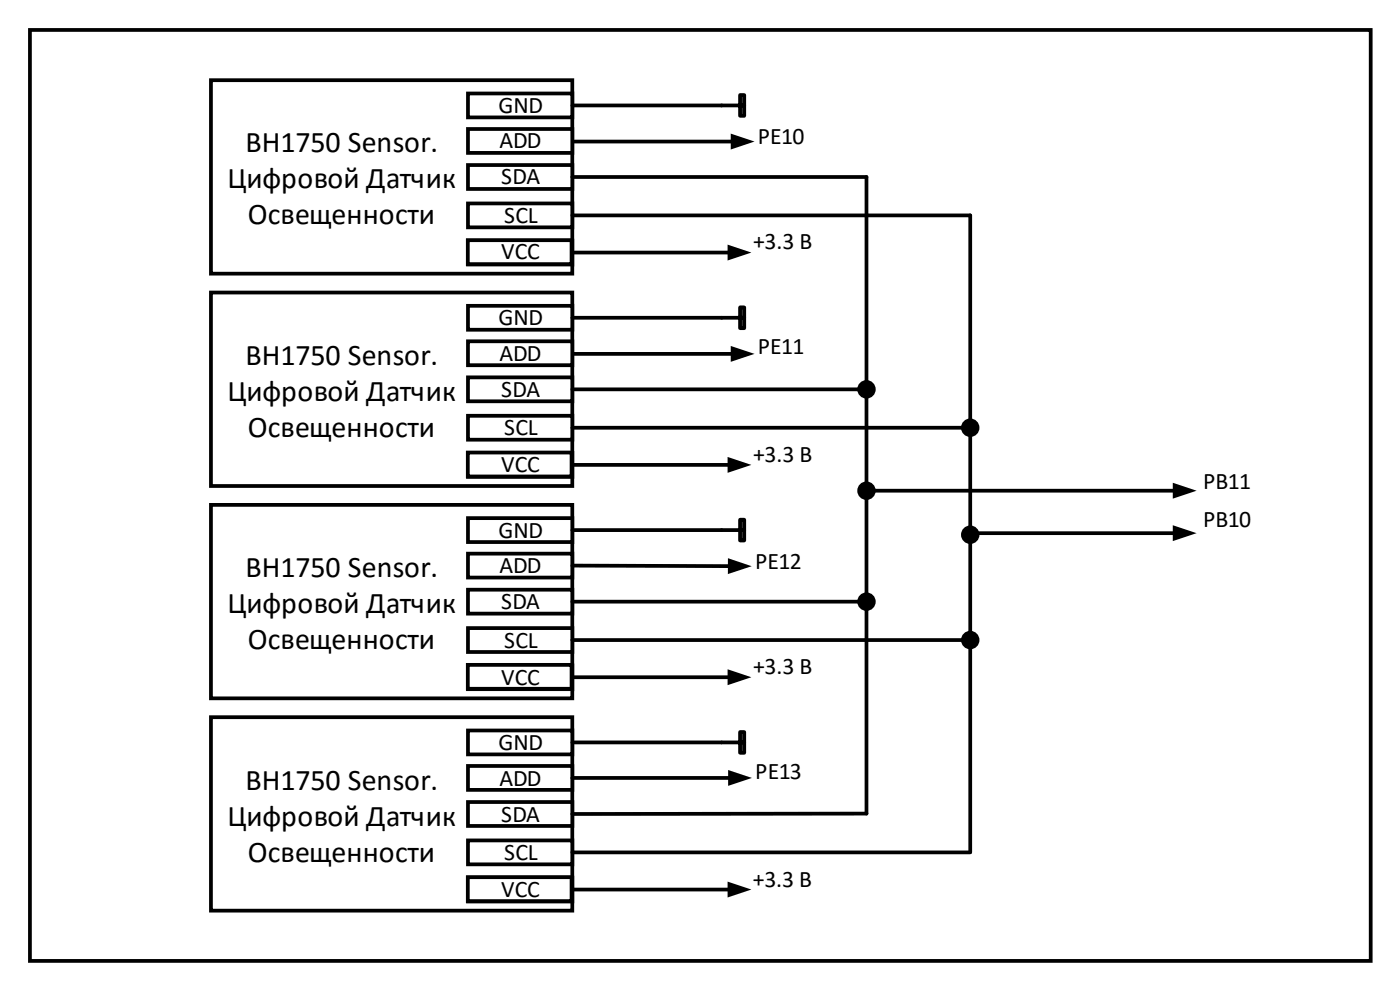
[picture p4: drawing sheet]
<svg xmlns="http://www.w3.org/2000/svg" width="297mm" height="210mm" viewBox="0 0 297 210" stroke-linecap="round" stroke-linejoin="round" font-family="sans-serif">
<path d="M6.3 6.3h284.4v197.4h-284.4zM44.7 17h76.7v41h-76.7z" fill="none" stroke="#000" stroke-width=".79"/>
<path d="M99.2 51h22.2v5.1h-22.2z" fill-rule="evenodd" fill="#fff"/>
<path d="M99.2 51h22.2v5.1h-22.2z" fill="none" stroke="#000" stroke-width=".79"/>
<path d="M99.2 19.8h22.2v5.1h-22.2z" fill-rule="evenodd" fill="#fff"/>
<path d="M99.2 19.8h22.2v5.1h-22.2z" fill="none" stroke="#000" stroke-width=".79"/>
<path d="M99.2 35h22.2v5h-22.2z" fill-rule="evenodd" fill="#fff"/>
<path d="M99.2 35h22.2v5h-22.2z" fill="none" stroke="#000" stroke-width=".79"/>
<path d="M99.2 43.1h22.2v5.1h-22.2z" fill-rule="evenodd" fill="#fff"/>
<path d="M99.2 43.1h22.2v5.1h-22.2z" fill="none" stroke="#000" stroke-width=".79"/>
<path d="M99.2 50.9h22v5.1h-22z" fill-rule="evenodd" fill="#fff"/>
<path d="M121.4 37.5h62.3M99.2 50.9h22v5.1h-22zM121.4 53.5h33.3M121.4 45.6h84.3" fill="none" stroke="#000" stroke-width=".79"/>
<path d="M154.3 51.8l5 1.7-5 1.7z" fill="#000"/>
<g fill="#fff">
<path d="M252.5 99.4h15v5.1h-15z" fill-rule="evenodd"/>
<path d="M252.5 107.5h15v5h-15z" fill-rule="evenodd"/>
<path d="M99.2 27.3h22.2v5.1h-22.2z" fill-rule="evenodd"/>
</g>
<path d="M99.2 27.3h22.2v5.1h-22.2zM121.4 22.3h31.6" fill="none" stroke="#000" stroke-width=".79"/>
<path d="M156.9 20.1h.9v4.4h-.9z" fill-rule="evenodd" fill="#5b9bd5"/>
<path d="M153 22.3h4.8M156.9 20.1h.9v4.4h-.9zM44.7 62h76.7v41h-76.7z" fill="none" stroke="#000" stroke-width=".79"/>
<path d="M99.2 96h22.2v5.1h-22.2z" fill-rule="evenodd" fill="#fff"/>
<path d="M99.2 96h22.2v5.1h-22.2z" fill="none" stroke="#000" stroke-width=".79"/>
<path d="M99.2 64.8h22.2v5.1h-22.2z" fill-rule="evenodd" fill="#fff"/>
<path d="M99.2 64.8h22.2v5.1h-22.2z" fill="none" stroke="#000" stroke-width=".79"/>
<path d="M99.2 80h22.2v5h-22.2z" fill-rule="evenodd" fill="#fff"/>
<path d="M99.2 80h22.2v5h-22.2z" fill="none" stroke="#000" stroke-width=".79"/>
<path d="M99.2 88.1h22.2v5.1h-22.2z" fill-rule="evenodd" fill="#fff"/>
<path d="M99.2 88.1h22.2v5.1h-22.2z" fill="none" stroke="#000" stroke-width=".79"/>
<path d="M99.2 95.9h22v5.1h-22z" fill-rule="evenodd" fill="#fff"/>
<path d="M99.2 95.9h22v5.1h-22zM121.4 98.5h33.3M121.4 82.5h62.1M121.4 90.6h84.3" fill="none" stroke="#000" stroke-width=".79"/>
<path d="M154.3 96.8l5 1.7-5 1.7z" fill="#000"/>
<path d="M99.2 72.3h22.2v5.1h-22.2z" fill-rule="evenodd" fill="#fff"/>
<path d="M99.2 72.3h22.2v5.1h-22.2zM121.4 67.3h31.6" fill="none" stroke="#000" stroke-width=".79"/>
<path d="M156.9 65.1h.9v4.5h-.9z" fill-rule="evenodd" fill="#5b9bd5"/>
<path d="M153 67.3h4.8M156.9 65.1h.9v4.5h-.9zM44.7 107h76.7v41h-76.7z" fill="none" stroke="#000" stroke-width=".79"/>
<path d="M99.2 141h22.2v5.1h-22.2z" fill-rule="evenodd" fill="#fff"/>
<path d="M99.2 141h22.2v5.1h-22.2z" fill="none" stroke="#000" stroke-width=".79"/>
<path d="M99.2 109.8h22.2v5.1h-22.2z" fill-rule="evenodd" fill="#fff"/>
<path d="M99.2 109.8h22.2v5.1h-22.2z" fill="none" stroke="#000" stroke-width=".79"/>
<path d="M99.2 125h22.2v5h-22.2z" fill-rule="evenodd" fill="#fff"/>
<path d="M99.2 125h22.2v5h-22.2z" fill="none" stroke="#000" stroke-width=".79"/>
<path d="M99.2 133.1h22.2v5.1h-22.2z" fill-rule="evenodd" fill="#fff"/>
<path d="M99.2 133.1h22.2v5.1h-22.2z" fill="none" stroke="#000" stroke-width=".79"/>
<path d="M99.2 140.9h22v5.1h-22z" fill-rule="evenodd" fill="#fff"/>
<path d="M121.4 127.5h62.3M121.4 135.7h84.3M99.2 140.9h22v5.1h-22zM121.4 143.5h33.3" fill="none" stroke="#000" stroke-width=".79"/>
<path d="M154.3 141.8l5 1.7-5 1.7z" fill="#000"/>
<path d="M99.2 117.3h22.2v5.1h-22.2z" fill-rule="evenodd" fill="#fff"/>
<path d="M99.2 117.3h22.2v5.1h-22.2zM121.4 112.3h31.6" fill="none" stroke="#000" stroke-width=".79"/>
<path d="M156.9 110.1h.9v4.5h-.9z" fill-rule="evenodd" fill="#5b9bd5"/>
<path d="M153 112.3h4.8M156.9 110.1h.9v4.5h-.9zM44.7 152h76.7v41h-76.7z" fill="none" stroke="#000" stroke-width=".79"/>
<path d="M99.2 186h22.2v5.1h-22.2z" fill-rule="evenodd" fill="#fff"/>
<path d="M99.2 186h22.2v5.1h-22.2z" fill="none" stroke="#000" stroke-width=".79"/>
<path d="M99.2 154.8h22.2v5.1h-22.2z" fill-rule="evenodd" fill="#fff"/>
<path d="M99.2 154.8h22.2v5.1h-22.2z" fill="none" stroke="#000" stroke-width=".79"/>
<path d="M99.2 170h22.2v5h-22.2z" fill-rule="evenodd" fill="#fff"/>
<path d="M99.2 170h22.2v5h-22.2z" fill="none" stroke="#000" stroke-width=".79"/>
<path d="M99.2 178.1h22.2v5.1h-22.2z" fill-rule="evenodd" fill="#fff"/>
<path d="M99.2 178.1h22.2v5.1h-22.2z" fill="none" stroke="#000" stroke-width=".79"/>
<path d="M99.2 185.9h22v5.1h-22z" fill-rule="evenodd" fill="#fff"/>
<path d="M183.7 172.4l-62.3 .1M99.2 185.9h22v5.1h-22zM121.4 188.5h33.3M121.4 180.7h84.3" fill="none" stroke="#000" stroke-width=".79"/>
<path d="M154.3 186.8l5 1.7-5 1.7z" fill="#000"/>
<path d="M99.2 162.3h22.2v5.1h-22.2z" fill-rule="evenodd" fill="#fff"/>
<path d="M121.4 157.3h31.6M99.2 162.3h22.2v5.1h-22.2z" fill="none" stroke="#000" stroke-width=".79"/>
<path d="M156.9 155.1h.9v4.5h-.9z" fill-rule="evenodd" fill="#5b9bd5"/>
<g fill="none" stroke="#000" stroke-width=".79">
<path d="M121.8 30h33.6M183.7 37.5v134.9M205.7 45.6v135M121.8 75h33.6M121.4 119.9l33.4 .1M183.7 104h65.4M205.7 113h43.4M153 157.3h4.8M156.9 155.1h.9v4.5h-.9zM121.4 164.9h33.4"/>
<circle cx="183.7" cy="82.5" r="1.55"/>
<circle cx="205.7" cy="90.6" r="1.56"/>
<circle cx="183.7" cy="104" r="1.55"/>
<circle cx="205.7" cy="113.3" r="1.56"/>
<circle cx="183.7" cy="127.5" r="1.55"/>
<circle cx="205.7" cy="135.6" r="1.56"/>
</g>
<g fill="#000">
<path d="M155 28.3l5 1.7-5 1.7zM155 73.3l5 1.7-5 1.7zM154.4 118.3l5 1.7-5.1 1.7zM248.7 102.3l5 1.7-5 1.7zM248.7 111.3l5 1.7-5 1.7zM154.4 163.2l5 1.7-5 1.7z"/>
<circle cx="183.7" cy="82.5" r="1.55"/>
<circle cx="205.7" cy="90.6" r="1.56"/>
<circle cx="183.7" cy="104" r="1.55"/>
<circle cx="205.7" cy="113.3" r="1.56"/>
<circle cx="183.7" cy="127.5" r="1.55"/>
<circle cx="205.7" cy="135.6" r="1.56"/>
</g>
<g font-size="6.4">
<text x="52" y="32.2">BH1750 Sensor.</text>
<text x="48.3" y="39.8">Цифровой Датчик</text>
<text x="52.6" y="47.5">Освещенности</text>
<text x="52" y="77.3">BH1750 Sensor.</text>
<text x="48.3" y="84.9">Цифровой Датчик</text>
<text x="52.6" y="92.5">Освещенности</text>
<text x="48.3" y="130">Цифровой Датчик</text>
<text x="52.6" y="137.6">Освещенности</text>
<text x="52" y="167.4">BH1750 Sensor.</text>
<text x="48.3" y="175">Цифровой Датчик</text>
<text x="52.6" y="182.6">Освещенности</text>
</g>
<text font-size="6.3" x="52" y="122.3">BH1750 Sensor.</text>
<g font-size="5">
<text x="105.7" y="23.9">GND</text>
<text x="105.9" y="31.4">ADD</text>
<text x="160.7" y="30.5">PE10</text>
<text x="106.3" y="39">SDA</text>
<text x="106.9" y="47.2">SCL</text>
<text x="159.7" y="52.8">+3.3 В</text>
<text x="106.3" y="55">VCC</text>
<text x="105.7" y="68.9">GND</text>
<text x="105.9" y="76.4">ADD</text>
<text x="160.7" y="75">PE11</text>
<text x="106.3" y="84.1">SDA</text>
<text x="106.9" y="92.3">SCL</text>
<text x="106.3" y="100">VCC</text>
<text x="159.7" y="97.8">+3.3 В</text>
<text x="255.1" y="103.5">PB11</text>
<text x="105.7" y="114">GND</text>
<text x="255.1" y="111.6">PB10</text>
<text x="105.9" y="121.5">ADD</text>
<text x="160.1" y="120.6">PE12</text>
<text x="106.3" y="129.2">SDA</text>
<text x="106.9" y="137.3">SCL</text>
<text x="159.7" y="142.9">+3.3 В</text>
<text x="106.3" y="145.1">VCC</text>
<text x="105.7" y="159">GND</text>
<text x="105.9" y="166.6">ADD</text>
<text x="160.2" y="165.2">PE13</text>
<text x="106.3" y="174.2">SDA</text>
<text x="106.9" y="182.4">SCL</text>
<text x="106.3" y="190.2">VCC</text>
<text x="159.6" y="188">+3.3 В</text>
</g>
</svg>
